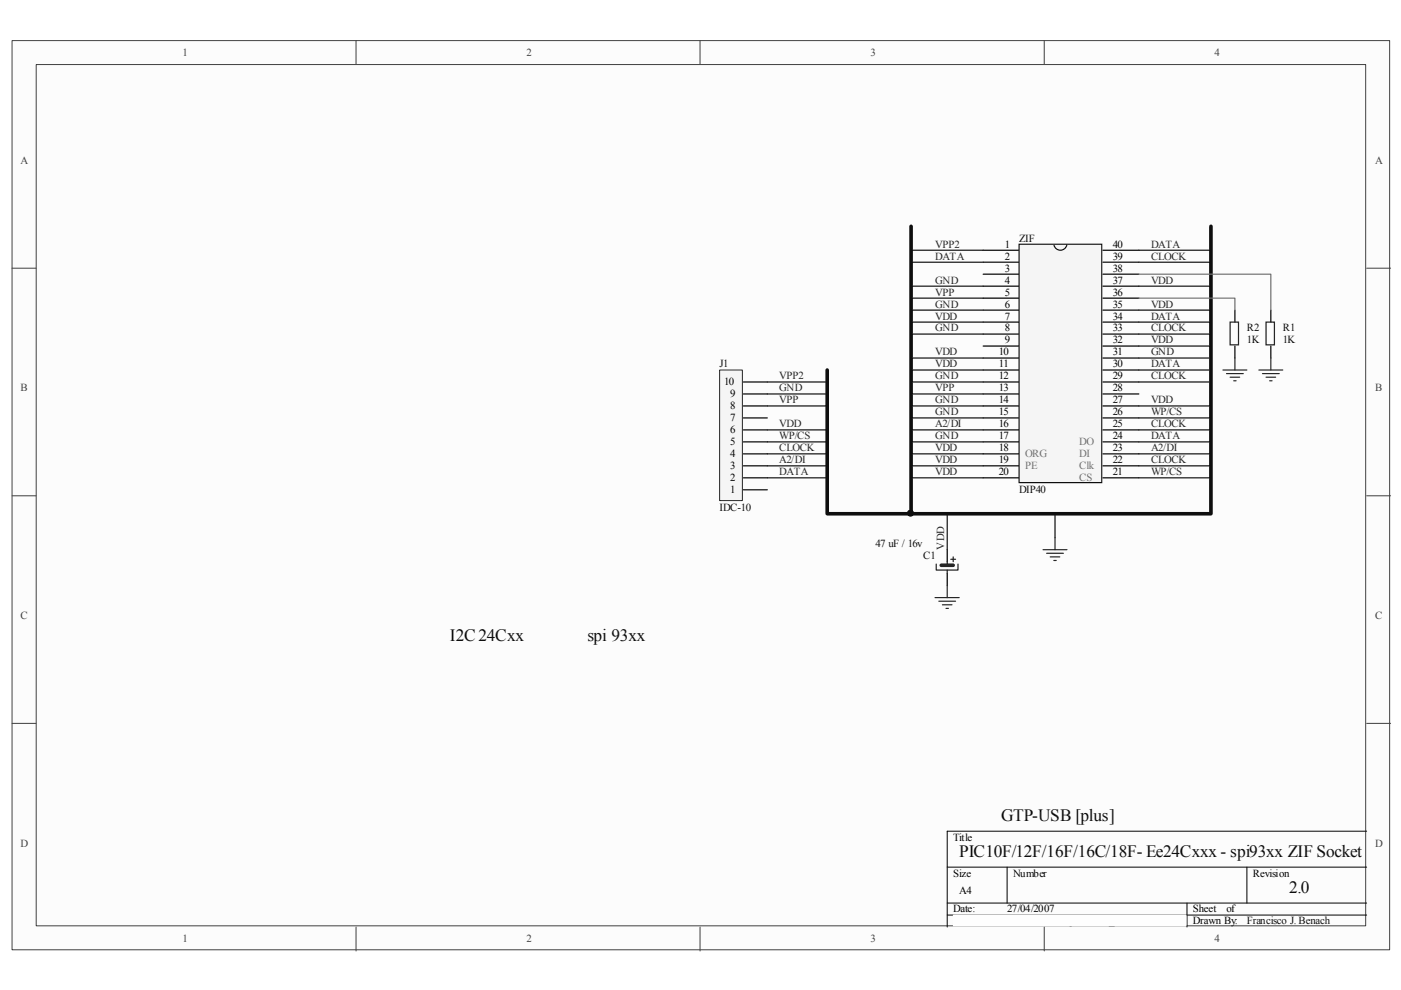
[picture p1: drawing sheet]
<svg xmlns="http://www.w3.org/2000/svg" width="297mm" height="210mm" viewBox="0 0 297 210" stroke-linecap="round" stroke-linejoin="round" font-family="sans-serif">
<path d="M2.6 8.6h292v192.8h-292z" fill="#fcfcfc"/>
<path d="M2.6 8.6h292v192.8h-292z" fill="none" stroke="#404040" stroke-width=".21"/>
<path d="M7.7 13.7h281.9v182.6h-281.9z" fill="#fcfcfc"/>
<g fill="none" stroke="#404040" stroke-width=".21">
<path d="M7.7 13.7h281.9v182.6h-281.9zM75.5 8.6v5.1M148.4 8.6v5.1M221.4 8.6v5.1M2.6 56.9h5M289.8 56.9h5M2.6 105.1h5M289.8 105.1h5M2.6 153.4h5M289.8 153.4h5M75.5 196.6v5M148.4 196.6v5"/>
<path d="M221.4 196.6v5"/>
</g>
<path d="M289.8 176.2h-89v20.4M200.8 183.9h89M200.8 191.5h89M200.8 194h89M213.5 183.9v7.6M251.7 191.5v5.1M264.4 183.9v7.6" fill="none" stroke="#000" stroke-width=".21"/>
<g fill="none" stroke="#000" stroke-width=".25">
<path d="M208.4 53.1h7.7M208.4 55.6h7.7M208.4 58.1h7.7M233.8 53.1h7.7M233.8 55.6h7.7M233.8 58.1h7.7M208.4 60.7h7.7M208.4 63.2h7.7M208.4 65.8h7.7M208.4 68.3h7.7M208.4 70.8h7.7M208.4 73.4h7.7"/>
<path d="M208.4 75.9h7.7M208.4 78.5h7.7M233.8 60.7h7.7M233.8 63.2h7.7M233.8 65.8h7.7M233.8 68.3h7.7M233.8 70.8h7.7M233.8 73.4h7.7M233.8 75.9h7.7M233.8 78.5h7.7M208.4 81h7.7M208.4 83.5h7.7"/>
<path d="M208.4 86.1h7.7M208.4 88.6h7.7M208.4 91.2h7.7M208.4 93.7h7.7M208.4 96.2h7.7M208.4 98.8h7.7M233.8 81h7.7M233.8 83.5h7.7M233.8 86.1h7.7M233.8 88.6h7.7M233.8 91.2h7.7M233.8 93.7h7.7"/>
<path d="M233.8 96.2h7.7M233.8 98.8h7.7M208.4 101.3h7.7M233.8 101.3h7.7"/>
</g>
<path d="M216.1 51.8h17.5v50.5h-17.5z" fill-rule="evenodd" fill="#f5f5f5"/>
<path d="M216.1 51.8h17.5v50.5h-17.5z" fill="none" stroke="#151515" stroke-width=".25"/>
<path d="M226.2 52a1.39 1.39 0 0 1-1.4 1.1 1.39 1.39 0 0 1-1.3-1.1" fill="none" stroke="#0e0e0e" stroke-width=".25"/>
<path d="M152.6 78.5h4.8v27.6h-4.8z" fill="#f5f5f5"/>
<path d="M152.6 78.5h4.8v27.6h-4.8z" fill="none" stroke="#262626" stroke-width=".21"/>
<g fill="none" stroke="#000" stroke-width=".25">
<path d="M261.8 65.8v2.5M261.8 73.4v2.5M269.4 65.8v2.5M269.4 73.4v2.5M157.6 98.8h5.1M157.6 96.2h5.1M157.6 93.7h5.1M157.6 91.2h5.1M157.6 88.6h5.1M157.6 86.1h5.1M157.6 83.5h5.1M157.6 81h5.1"/>
<path d="M157.6 103.8h5.1M157.6 101.3h5.1M200.8 116.5v2.6M200.8 121.6v2.6"/>
</g>
<path d="M199.6 119.9h2.5" fill="none" stroke="#1c1c1c" stroke-width=".76"/>
<path d="M260.8 68.3h1.8v4.8h-1.8zM268.4 68.3h1.8v4.8h-1.8zM198.5 119.6v1.3h4.6v-1.3M200.8 119.1v.8M201.6 118.6h1M202.1 118.1v1M200.8 120.9v.7" fill="none" stroke="#1c1c1c" stroke-width=".25"/>
<path d="M193.2 48v60.9h63.5v-60.9M175.4 78.5v30.4h17.8" fill="none" stroke="#0e0e0e" stroke-width=".76"/>
<g fill="none" stroke="#0e0e0e" stroke-width=".25">
<path d="M193.2 53.1h15.2M193.2 55.6h15.2M241.5 53.1h15.2M241.5 55.6h15.2M193.2 60.7h15.2M193.2 70.8h15.2M193.2 68.3h15.2M193.2 75.9h15.2M193.2 78.5h15.2M193.2 63.2h15.2M193.2 65.8h15.2M241.5 60.7h15.2"/>
<path d="M241.5 70.8h15.2M241.5 68.3h15.2M241.5 75.9h15.2M241.5 78.5h15.2M241.5 65.8h15.2M241.5 73.4h15.2M162.7 96.2h12.7M162.7 91.2h12.7M162.7 81h12.7M162.7 83.5h12.7M162.7 86.1h12.7M193.2 91.2h15.2"/>
<path d="M193.2 81h15.2M193.2 83.5h15.2M193.2 86.1h15.2M193.2 88.6h15.2M193.2 93.7h15.2M241.5 91.2h15.2M241.5 81h15.2M241.5 86.1h15.2M241.5 88.6h15.2M241.5 93.7h15.2M162.7 101.3h12.7M200.8 108.9v7.6"/>
<path d="M223.7 108.9v5.1"/>
</g>
<g fill="none" stroke="#262626" stroke-width=".25">
<path d="M259.3 78.5h5.1M260 79.2h3.6M260.8 80h2M261.8 75.9v2.6M266.9 78.5h5.1M267.7 79.2h3.5M268.4 80h2.1M269.4 75.9v2.6M261.6 80.7h.5M269.2 80.7h.5M221.1 116.5h5.1M221.9 117.3h3.6"/>
<path d="M222.7 118.1h2M223.4 118.8h.5M223.7 114v2.5M198.2 126.7h5.2M199 127.5h3.6M199.8 128.2h2M200.6 129h.5M200.8 124.2v2.5"/>
</g>
<path d="M241.5 58.1h27.9v7.7M241.5 63.2h20.3v2.6" fill="none" stroke="#717171" stroke-width=".25"/>
<path d="M202.2 194.1h49.3v2.2h-49.3z" fill="#fefefe"/>
<path d="M202.1 194h49.4v2.3h-49.4z" fill="none" stroke="#fefefe" stroke-width=".21"/>
<path d="M162.7 98.8h12.7M162.7 93.7h12.7M193.2 98.8h15.2M193.2 96.2h15.2M241.5 98.8h15.2M241.5 96.2h15.2M193.2 101.3h15.2M241.5 101.3h15.2" fill="none" stroke="#0e0e0e" stroke-width=".25"/>
<circle cx="193" cy="108.8" r=".63" fill="#0e0e0e"/>
<circle cx="193" cy="108.8" r=".63" fill="none" stroke="#0e0e0e" stroke-width=".21"/>
<g font-size="3.7" fill="#0e0e0e">
<text x="95.3" y="136">I2C 24Cxx</text>
<text x="124.5" y="136">spi 93xx</text>
<text x="212.3" y="174.1">GTP-USB [plus]</text>
<text x="203.4" y="181.7">PIC10F/12F/16F/16C/18F- Ee24Cxxx - spi93xx ZIF Socket</text>
<text x="273.3" y="189.3">2.0</text>
</g>
<g font-size="2.3" fill="#404040">
<text x="38.7" y="11.9">1</text>
<text x="111.6" y="11.9">2</text>
<text x="184.6" y="11.9">3</text>
<text x="257.5" y="11.9">4</text>
<text x="4.3" y="34.7">A</text>
<text x="291.6" y="34.7">A</text>
<text x="4.3" y="83">B</text>
<text x="291.6" y="83">B</text>
<text x="4.3" y="131.2">C</text>
<text x="291.6" y="131.2">C</text>
<text x="4.3" y="179.5">D</text>
<text x="291.6" y="179.5">D</text>
<text x="38.7" y="199.8">1</text>
<text x="111.6" y="199.8">2</text>
<text x="184.6" y="199.8">3</text>
<text x="257.5" y="199.8">4</text>
</g>
<g font-size="2.3" fill="#262626">
<text x="198.3" y="52.5">VPP2</text>
<text x="244" y="52.5">DATA</text>
<text x="198.3" y="55">DATA</text>
<text x="244" y="55">CLOCK</text>
<text x="198.3" y="60.1">GND</text>
<text x="198.3" y="62.7">VPP</text>
<text x="198.3" y="65.2">GND</text>
<text x="244" y="60.1">VDD</text>
<text x="244" y="65.2">VDD</text>
<text x="198.3" y="67.7">VDD</text>
<text x="198.3" y="70.3">GND</text>
<text x="244" y="67.7">DATA</text>
<text x="244" y="70.3">CLOCK</text>
<text x="198.3" y="75.4">VDD</text>
<text x="198.3" y="77.9">VDD</text>
<text x="244" y="72.8">VDD</text>
<text x="244" y="75.4">GND</text>
<text x="244" y="77.9">DATA</text>
<text x="165.2" y="80.4">VPP2</text>
<text x="165.2" y="83">GND</text>
<text x="198.3" y="80.4">GND</text>
<text x="198.3" y="83">VPP</text>
<text x="244" y="80.4">CLOCK</text>
<text x="165.2" y="85.5">VPP</text>
<text x="198.3" y="85.5">GND</text>
<text x="198.3" y="88.1">GND</text>
<text x="244" y="88.1">WP/CS</text>
<text x="244" y="85.5">VDD</text>
<text x="165.2" y="90.6">VDD</text>
<text x="165.2" y="95.7">CLOCK</text>
<text x="165.2" y="93.1">WP/CS</text>
<text x="198.3" y="90.6">A2/DI</text>
<text x="198.3" y="93.1">GND</text>
<text x="198.3" y="95.7">VDD</text>
<text x="244" y="90.6">CLOCK</text>
<text x="244" y="93.1">DATA</text>
<text x="244" y="95.7">A2/DI</text>
<text x="165.2" y="100.8">DATA</text>
<text x="165.2" y="98.2">A2/DI</text>
<text x="198.3" y="98.2">VDD</text>
<text x="198.3" y="100.8">VDD</text>
<text x="244" y="98.2">CLOCK</text>
<text x="244" y="100.8">WP/CS</text>
<text x="200.1" y="116.5" transform="rotate(-90 200.1 116.5)">VDD</text>
</g>
<g font-size="2.3">
<text x="213" y="52.5">1</text>
<text x="235.9" y="52.5">40</text>
<text x="213" y="55">2</text>
<text x="213" y="57.6">3</text>
<text x="235.9" y="57.6">38</text>
<text x="235.9" y="55">39</text>
<text x="213" y="60.1">4</text>
<text x="213" y="62.7">5</text>
<text x="213" y="65.2">6</text>
<text x="235.9" y="65.2">35</text>
<text x="235.9" y="62.7">36</text>
<text x="235.9" y="60.1">37</text>
<text x="213" y="67.7">7</text>
<text x="213" y="70.3">8</text>
<text x="235.9" y="70.3">33</text>
<text x="235.9" y="67.7">34</text>
<text x="211.7" y="75.4">10</text>
<text x="211.7" y="77.9">11</text>
<text x="213" y="72.8">9</text>
<text x="235.9" y="77.9">30</text>
<text x="235.9" y="75.4">31</text>
<text x="235.9" y="72.8">32</text>
<text x="153.5" y="81.7">10</text>
<text x="211.7" y="80.4">12</text>
<text x="211.7" y="83">13</text>
<text x="235.9" y="83">28</text>
<text x="235.9" y="80.4">29</text>
<text x="154.8" y="89.3">7</text>
<text x="154.8" y="86.8">8</text>
<text x="154.8" y="84.3">9</text>
<text x="211.7" y="85.5">14</text>
<text x="211.7" y="88.1">15</text>
<text x="235.9" y="88.1">26</text>
<text x="235.9" y="85.5">27</text>
<text x="154.8" y="94.4">5</text>
<text x="154.8" y="91.9">6</text>
<text x="211.7" y="90.6">16</text>
<text x="211.7" y="93.1">17</text>
<text x="211.7" y="95.7">18</text>
<text x="235.9" y="95.7">23</text>
<text x="235.9" y="93.1">24</text>
<text x="235.9" y="90.6">25</text>
<text x="154.8" y="99.5">3</text>
<text x="154.8" y="96.9">4</text>
<text x="211.7" y="98.2">19</text>
<text x="211.7" y="100.8">20</text>
<text x="235.9" y="100.8">21</text>
<text x="235.9" y="98.2">22</text>
<text x="154.8" y="104.6">1</text>
<text x="154.8" y="102">2</text>
<text x="202.1" y="178.2">Title</text>
<text x="202.1" y="185.8">Size</text>
<text x="214.8" y="185.8">Number</text>
<text x="265.6" y="185.8">Revision</text>
<text x="203.4" y="189.7">A4</text>
<text x="202.1" y="193.5">Date:</text>
<text x="202.1" y="196">File:</text>
<text x="213.5" y="193.5">27/04/2007</text>
<text x="213.5" y="196">C:\WinPic800 plus\..\Zif_PIC.SchDoc</text>
<text x="252.9" y="193.5">Sheet</text>
<text x="252.9" y="196">Drawn By:</text>
<text x="260" y="193.5">of</text>
</g>
<g font-size="2.3" fill="#0e0e0e">
<text x="216.1" y="51.2">ZIF</text>
<text x="264.4" y="70.3">R2</text>
<text x="272" y="70.3">R1</text>
<text x="152.5" y="77.9">J1</text>
<text x="264.4" y="72.8">1K</text>
<text x="272" y="72.8">1K</text>
<text x="216.1" y="104.6">DIP40</text>
<text x="152.5" y="108.4">IDC-10</text>
<text x="185.6" y="116">47 uF / 16v</text>
<text x="195.7" y="118.5">C1</text>
<text x="264.4" y="196">Francisco J. Benach</text>
</g>
<g font-size="2.3" fill="#717171">
<text x="228.8" y="94.4">DO</text>
<text x="217.3" y="96.9">ORG</text>
<text x="217.3" y="99.5">PE</text>
<text x="228.8" y="96.9">DI</text>
<text x="228.8" y="99.5">Clk</text>
<text x="228.8" y="102">CS</text>
</g>
</svg>
